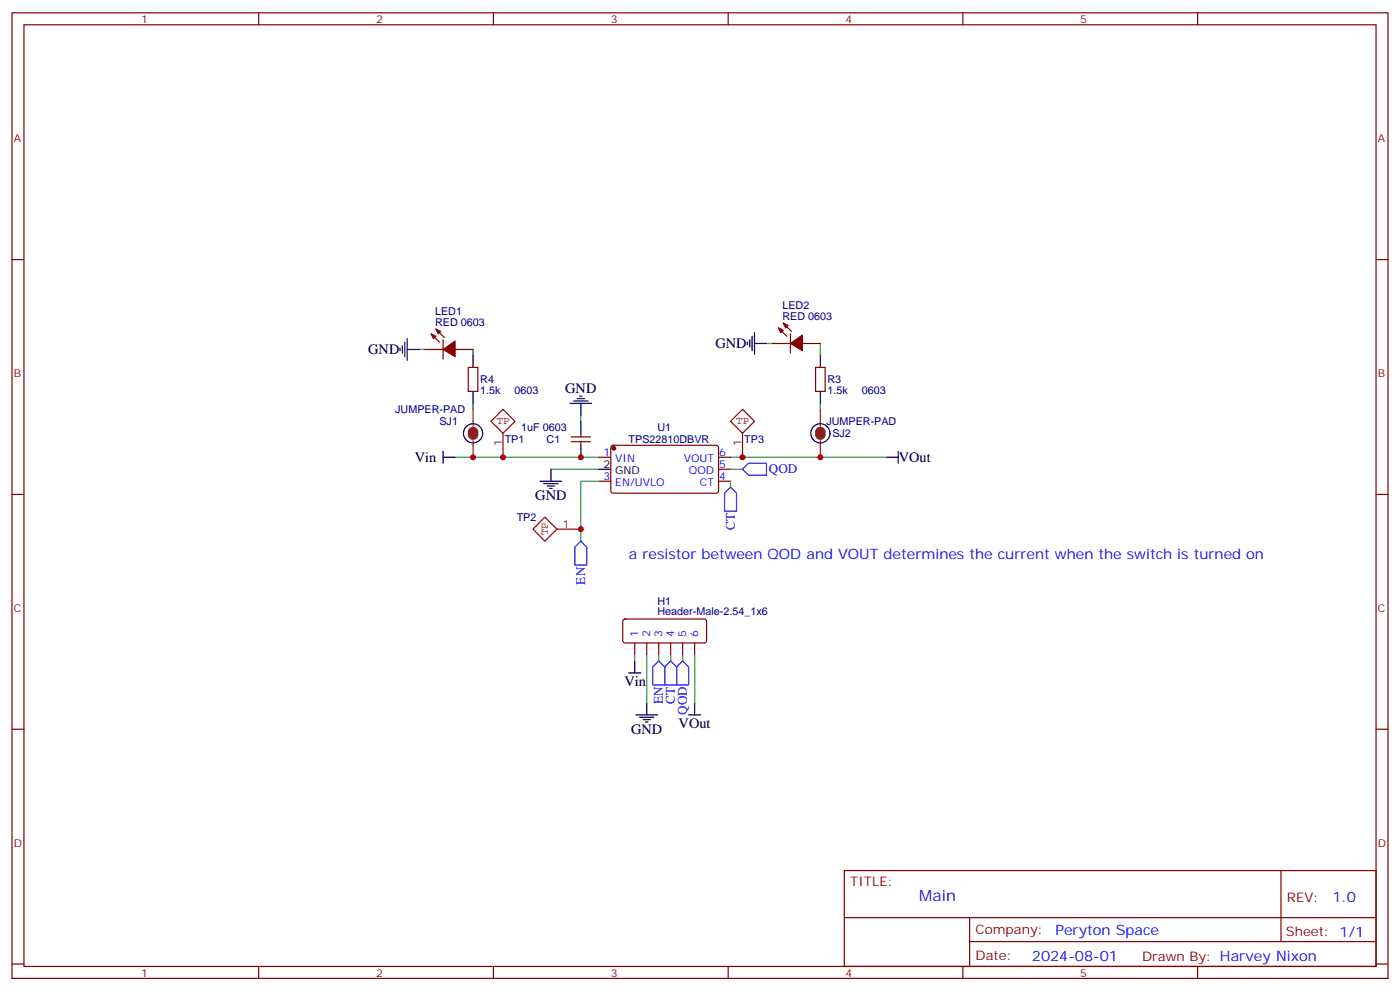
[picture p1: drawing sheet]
<svg xmlns="http://www.w3.org/2000/svg" width="412mm" height="292mm" viewBox="0 0 412 292" stroke-linecap="round" stroke-linejoin="round" font-family="sans-serif">
<g fill="none" stroke="#870000" stroke-width=".35">
<path d="M3.5 3.8h405.4v284.3h-405.4zM7.1 7.3h398.2v277.3h-398.2zM76.2 3.8v3.5M145.3 3.8v3.5M214.5 3.8v3.5M283.6 3.8v3.5M352.8 3.8v3.5M3.5 76.4h3.6M405.3 76.4h3.6M127 98.3l2.5 2.5M128.4 96.9l2.5 2.5M229.3 96.6l2.5 2.4"/>
<path d="M230.7 95.1l2.5 2.5M232.8 98.3v5.7M125.2 102.9h5.3M130.5 100.1v5.6M134.1 102.9h5.2M137.9 108.2h2.9v7.1h-2.9zM227.5 101.1h5.3M236.4 101.1h5.3M240.2 108.2h2.9v7.1h-2.9zM168.3 130.1h5.6M168.3 128.7h5.6M171.1 127.6v1.1"/>
<path d="M171.1 130.1v1M176.4 134.7h3.5M180.2 131.3l.4-.2 30.6 .1 .5 .6-.1 13-.6 .4h-30.7l-.4-.7v-12.7zM211.7 134.7h3.5M211.7 138.2h3.5M3.5 145.6h3.6M176.4 141.7h3.5M211.7 141.7h3.5M405.3 145.6h3.6M183.7 182.5l.4-.2h23.6l.4 .7v5.9l-.7 .4h-23.5l-.5-.7v-5.6zM187 189.3v3.6M190.5 189.3v3.6"/>
<path d="M194 189.3v3.6M197.6 189.3v3.6M201.1 189.3v3.6M204.6 189.3v3.6M3.5 214.7h3.6M405.3 214.7h3.6M248.7 256.4h156.6v28.2h-156.6zM377.3 256.4v20.9M248.7 270.2h156.5M285.6 277.3h119.6M285.6 270.2v14.1M3.5 283.9h3.6"/>
<path d="M76.2 284.6v3.5M145.3 284.6v3.5M214.5 284.6v3.5M283.6 284.6v3.5M352.8 284.6v3.5M405.3 283.9h3.6"/>
</g>
<g fill="none" stroke="#008700" stroke-width=".35">
<path d="M123.5 102.9h1.7M139.3 102.9v1.8M139.3 118.8v1.7M225.8 101.1h1.7M241.7 101.1v3.6M241.7 118.8v1.7M134.1 134.7h42.3M162.3 138.2h14.1M171.1 122.3v1.8M215.2 138.2h3.5M215.2 134.7h45.9M176.4 141.7h-5.3v17.6"/>
<path d="M215.2 141.7v1.8M187 192.9v1.7M190.5 192.9v14.1M194 192.9v1.7M197.6 192.9v1.7M201.1 192.9v1.7M204.6 192.9v14.1"/>
</g>
<g fill="none" stroke="#000" stroke-width=".35">
<path d="M119.9 99.7v6.4M221.5 99v4.3M222.2 98v6.3M117.8 102.6v.7M118.5 101.8v2.2M119.2 100.8v4.2M119.9 102.9h3.6M139.3 104.7v3.5M139.3 115.3v3.5M167.9 118.8h6.4M169 118.1h4.2M170 117.4h2.2"/>
<path d="M170.7 116.7h.7M171.1 118.8v3.5M220.1 100.8v.7M220.8 100.1v2.1M222.2 101.1h3.6M241.7 104.7v3.5M241.7 115.3v3.5M130.5 134.7h3.6M130.5 132.9v3.5M162.3 138.2v3.5M171.1 124.1v3.5M171.1 131.1v3.6"/>
<path d="M176.4 138.2h3.5M261.1 134.7h3.5M264.6 132.9v3.5M159.1 141.7h6.4M160.2 142.4h4.2M161.2 143.1h2.1M161.9 143.8h.7M185.2 198.2h3.5M187 194.6v3.6M187.3 210.5h6.4M188.4 211.2h4.2M189.4 211.9h2.2"/>
<path d="M190.1 212.6h.8M190.5 207v3.5M202.8 210.5h3.6M204.6 207v3.5"/>
<circle cx="139.3" cy="127.6" r="2.82"/>
<circle cx="241.7" cy="127.6" r="2.82"/>
</g>
<g fill="#870000" stroke="#870000" stroke-width=".35">
<path d="M127 98.3l1.4 .7-.7 .7z"/>
<path d="M128.4 96.9l1.4 .7-.7 .7z"/>
<path d="M130.5 102.9l3.6-2.5v4.6z"/>
<path d="M229.3 96.6l1.4 .7-.7 .7z"/>
<path d="M230.7 95.1l1.4 .7-.7 .8z"/>
<path d="M232.8 101.1l3.6-2.4v4.6z"/>
<circle cx="180.8" cy="132" r=".53"/>
</g>
<path d="M138.6 127.2a.71 .71 0 0 1 .7-.7 .71 .71 0 0 1 .8 .7M138.6 128a.71 .71 0 0 0 .7 .7 .71 .71 0 0 0 .8-.7M240.9 127.2a.71 .71 0 0 1 .8-.7 .71 .71 0 0 1 .7 .7M240.9 128a.71 .71 0 0 0 .8 .7 .71 .71 0 0 0 .7-.7" fill="none" stroke="#8c2424" stroke-width="1.8"/>
<path d="M139.3 120.5v5M139.3 129.7v5M241.7 120.5v5M241.7 129.7v5" fill="none" stroke="#8c2424" stroke-width=".35"/>
<path d="M148.2 120.5l3.5 3.6-3.5 3.5-3.6-3.5zM148.2 127.6v7.1M218.7 120.5l3.5 3.6-3.5 3.5-3.5-3.5zM218.7 127.6v7.1M157 155.8l3.5-3.5 3.5 3.5-3.5 3.5zM164 155.8h7.1" fill="none" stroke="#900" stroke-width=".35"/>
<path d="M218.7 138.2l1.8-1.8h5.3v3.5h-5.3zM171.1 159.3l1.8 1.8v5.3h-3.6v-5.3zM215.2 143.5l1.8 1.7v5.3h-3.6v-5.3zM194 194.6l1.8 1.8v5.3h-3.5v-5.3zM197.6 194.6l1.7 1.8v5.3h-3.5v-5.3zM201.1 194.6l1.7 1.8v5.3h-3.5v-5.3z" fill="none" stroke="#00f" stroke-width=".35"/>
<g fill="#c00">
<circle cx="218.7" cy="134.7" r=".88"/>
<circle cx="139.3" cy="134.7" r=".88"/>
<circle cx="148.2" cy="134.7" r=".88"/>
<circle cx="241.7" cy="134.7" r=".88"/>
<circle cx="171.1" cy="134.7" r=".88"/>
<circle cx="171.1" cy="155.8" r=".88"/>
</g>
<text font-size="4.6" fill="#00f" x="270.8" y="265.4">Main</text>
<g font-size="4.2">
<text x="108.5" y="104.3">GND</text>
<text x="210.8" y="102.6">GND</text>
<text x="166.5" y="115.6">GND</text>
<text x="122.2" y="136.1">Vin</text>
<text x="264.8" y="136.1">VOut</text>
<text x="157.7" y="147.4">GND</text>
<text x="183.9" y="202.1">Vin</text>
<text x="199.9" y="214.4">VOut</text>
<text x="185.9" y="216.1">GND</text>
</g>
<g font-size="4.2" fill="#00f">
<text x="185.2" y="164.6">a resistor between QOD and VOUT determines the current when the switch is turned on</text>
<text x="392.5" y="265.6">1.0</text>
<text x="310.9" y="275.2">Peryton Space</text>
<text x="304" y="283">2024-08-01</text>
</g>
<g font-size="3.9" fill="#00f">
<text x="226.5" y="139.4">QOD</text>
<text x="216.4" y="156" transform="rotate(-90 216.4 156)">CT</text>
<text x="172.3" y="172.1" transform="rotate(-90 172.3 172.1)">EN</text>
<text x="195.3" y="207.4" transform="rotate(-90 195.3 207.4)">EN</text>
<text x="198.8" y="207.2" transform="rotate(-90 198.8 207.2)">CT</text>
<text x="202.3" y="210.5" transform="rotate(-90 202.3 210.5)">QOD</text>
</g>
<g font-size="3.9" fill="#800">
<text x="250.5" y="260.9">TITLE:</text>
<text x="379.1" y="265.6">REV:</text>
<text x="287.4" y="275.1">Company:</text>
<text x="378.7" y="275.8">Sheet: 1/1</text>
<text x="287.4" y="282.8">Date:</text>
<text x="336.4" y="282.9">Drawn By: Harvey Nixon</text>
</g>
<g font-size="3.2" fill="#800">
<text x="41.6" y="6.8">1</text>
<text x="110.8" y="6.8">2</text>
<text x="179.9" y="6.8">3</text>
<text x="249.1" y="6.8">4</text>
<text x="318.2" y="6.8">5</text>
<text x="4.1" y="41.9">A</text>
<text x="405.9" y="41.9">A</text>
<text x="4.1" y="111">B</text>
<text x="405.9" y="111">B</text>
<text x="4.1" y="180.2">C</text>
<text x="405.9" y="180.2">C</text>
<text x="4.1" y="249.3">D</text>
<text x="405.9" y="249.3">D</text>
<text x="41.6" y="287.6">1</text>
<text x="110.8" y="287.6">2</text>
<text x="179.9" y="287.6">3</text>
<text x="249.1" y="287.6">4</text>
<text x="318.2" y="287.6">5</text>
</g>
<g font-size="3.2" fill="#000080">
<text x="128.2" y="95.8">RED 0603</text>
<text x="128.2" y="92.6">LED1</text>
<text x="230.5" y="94.1">RED 0603</text>
<text x="230.5" y="90.9">LED2</text>
<text x="141.5" y="112.8">R4</text>
<text x="243.8" y="112.8">R3</text>
<text x="141.5" y="116">1.5k</text>
<text x="151.5" y="116">0603</text>
<text x="243.8" y="116">1.5k</text>
<text x="253.8" y="116">0603</text>
<text x="116.4" y="121.7">JUMPER-PAD</text>
<text x="129.5" y="125.2">SJ1</text>
<text x="243.4" y="125.2">JUMPER-PAD</text>
<text x="148.7" y="130.5">TP1</text>
<text x="153.6" y="127">1uF 0603</text>
<text x="161" y="130.5">C1</text>
<text x="185.2" y="130.5">TPS22810DBVR</text>
<text x="193.7" y="126.8">U1</text>
<text x="219.2" y="130.5">TP3</text>
<text x="245.2" y="128.7">SJ2</text>
<text x="152.2" y="153.4">TP2</text>
<text x="193.7" y="178.2">H1</text>
<text x="193.7" y="181.2">Header-Male-2.54_1x6</text>
</g>
<g font-size="3.2" fill="#900">
<text x="146.3" y="124.9">TP</text>
<text x="216.9" y="124.9">TP</text>
<text x="147.8" y="131.4" transform="rotate(-90 147.8 131.4)">1</text>
<text x="218.4" y="131.4" transform="rotate(-90 218.4 131.4)">1</text>
<text x="165.8" y="155.5">1</text>
<text x="161.3" y="157.7" transform="rotate(-90 161.3 157.7)">TP</text>
</g>
<g font-size="3.2" fill="#00f">
<text x="177.7" y="134.3">1</text>
<text x="181.2" y="136.1">VIN</text>
<text x="201.4" y="136.1">VOUT</text>
<text x="211.8" y="137.8">5</text>
<text x="211.8" y="134.3">6</text>
<text x="177.7" y="141.4">3</text>
<text x="181.2" y="143.1">EN/UVLO</text>
<text x="202.9" y="139.6">QOD</text>
<text x="206.2" y="143.1">CT</text>
<text x="211.8" y="141.4">4</text>
<text x="188" y="187.6" transform="rotate(-90 188 187.6)">1</text>
<text x="191.6" y="187.6" transform="rotate(-90 191.6 187.6)">2</text>
<text x="195.1" y="187.6" transform="rotate(-90 195.1 187.6)">3</text>
<text x="198.6" y="187.6" transform="rotate(-90 198.6 187.6)">4</text>
<text x="202.1" y="187.6" transform="rotate(-90 202.1 187.6)">5</text>
<text x="205.7" y="187.6" transform="rotate(-90 205.7 187.6)">6</text>
</g>
<g font-size="3.2">
<text x="177.7" y="137.8">2</text>
<text x="181.2" y="139.6">GND</text>
</g>
</svg>
